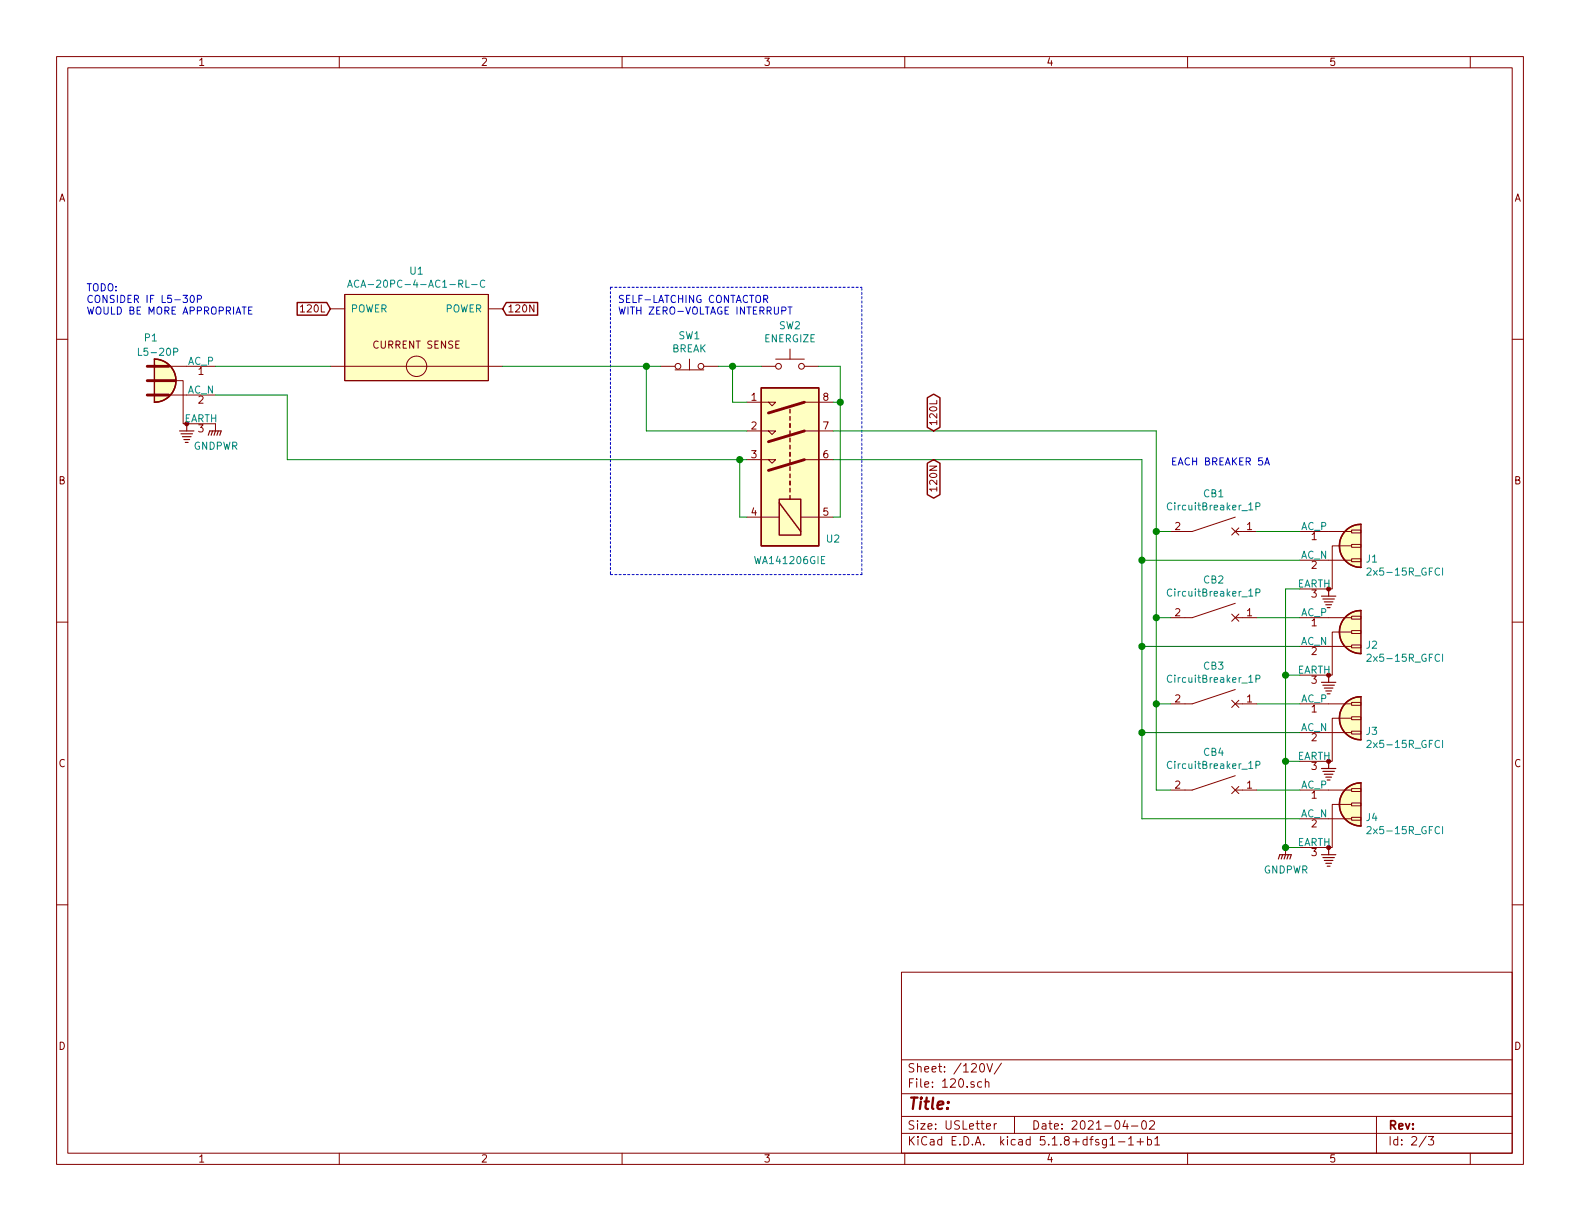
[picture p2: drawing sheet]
EESchema Schematic File Version 4
EELAYER 30 0
EELAYER END
$Descr USLetter 11000 8500
encoding utf-8
Sheet 2 3
Title ""
Date "2021-04-02"
Rev ""
Comp ""
Comment1 ""
Comment2 ""
Comment3 ""
Comment4 ""
$EndDescr
$Comp
L UWChem_Contactor:WA141206GIE U2
U 1 1
P 5500 3250
AR Path="/6067CC61/5C8AFA88" Ref="U2"  Part="1" 
AR Path="/6067DEAB/5C8AFA88" Ref="U?"  Part="1" 
F 0 "U2" H 5800 2750 50  0000 C CNN
F 1 "WA141206GIE" H 5500 2600 50  0000 C CNN
F 2 "" H 4150 3700 50  0001 C CNN
F 3 "" H 4150 3700 50  0001 C CNN
	1    5500 3250
	1    0    0    -1  
$EndComp
$Comp
L Switch:SW_Push_Open SW1
U 1 1
P 4800 2550
AR Path="/6067CC61/5C8B0594" Ref="SW1"  Part="1" 
AR Path="/6067DEAB/5C8B0594" Ref="SW?"  Part="1" 
F 0 "SW1" H 4800 2765 50  0000 C CNN
F 1 "BREAK" H 4800 2674 50  0000 C CNN
F 2 "" H 4800 2750 50  0001 C CNN
F 3 "~" H 4800 2750 50  0001 C CNN
	1    4800 2550
	1    0    0    -1  
$EndComp
Wire Wire Line
	5850 2550 5700 2550
Wire Wire Line
	5850 3600 5800 3600
$Comp
L Device:CircuitBreaker_1P CB1
U 1 1
P 8450 3700
AR Path="/6067CC61/5C8B1D2A" Ref="CB1"  Part="1" 
AR Path="/6067DEAB/5C8B1D2A" Ref="CB?"  Part="1" 
F 0 "CB1" V 8185 3700 50  0000 C CNN
F 1 "CircuitBreaker_1P" V 8276 3700 50  0000 C CNN
F 2 "" H 8450 3700 50  0001 C CNN
F 3 "~" H 8450 3700 50  0001 C CNN
	1    8450 3700
	0    1    1    0   
$EndComp
$Comp
L Device:CircuitBreaker_1P CB2
U 1 1
P 8450 4300
AR Path="/6067CC61/5C8B225B" Ref="CB2"  Part="1" 
AR Path="/6067DEAB/5C8B225B" Ref="CB?"  Part="1" 
F 0 "CB2" V 8185 4300 50  0000 C CNN
F 1 "CircuitBreaker_1P" V 8276 4300 50  0000 C CNN
F 2 "" H 8450 4300 50  0001 C CNN
F 3 "~" H 8450 4300 50  0001 C CNN
	1    8450 4300
	0    1    1    0   
$EndComp
$Comp
L Device:CircuitBreaker_1P CB3
U 1 1
P 8450 4900
AR Path="/6067CC61/5C8B275B" Ref="CB3"  Part="1" 
AR Path="/6067DEAB/5C8B275B" Ref="CB?"  Part="1" 
F 0 "CB3" V 8185 4900 50  0000 C CNN
F 1 "CircuitBreaker_1P" V 8276 4900 50  0000 C CNN
F 2 "" H 8450 4900 50  0001 C CNN
F 3 "~" H 8450 4900 50  0001 C CNN
	1    8450 4900
	0    1    1    0   
$EndComp
$Comp
L Device:CircuitBreaker_1P CB4
U 1 1
P 8450 5500
AR Path="/6067CC61/5C8B2762" Ref="CB4"  Part="1" 
AR Path="/6067DEAB/5C8B2762" Ref="CB?"  Part="1" 
F 0 "CB4" V 8185 5500 50  0000 C CNN
F 1 "CircuitBreaker_1P" V 8276 5500 50  0000 C CNN
F 2 "" H 8450 5500 50  0001 C CNN
F 3 "~" H 8450 5500 50  0001 C CNN
	1    8450 5500
	0    1    1    0   
$EndComp
Wire Wire Line
	5800 2800 5850 2800
Wire Wire Line
	5200 3000 4500 3000
$Comp
L Connector:Conn_WallSocket_Earth J1
U 1 1
P 9250 3900
AR Path="/6067CC61/5C8B4180" Ref="J1"  Part="1" 
AR Path="/6067DEAB/5C8B4180" Ref="J?"  Part="1" 
F 0 "J1" H 9505 3911 50  0000 L CNN
F 1 "2x5-15R_GFCI" H 9505 3820 50  0000 L CNN
F 2 "" H 8950 4000 50  0001 C CNN
F 3 "~" H 8950 4000 50  0001 C CNN
	1    9250 3900
	1    0    0    -1  
$EndComp
$Comp
L Connector:Conn_WallSocket_Earth J2
U 1 1
P 9250 4500
AR Path="/6067CC61/5C8B41B6" Ref="J2"  Part="1" 
AR Path="/6067DEAB/5C8B41B6" Ref="J?"  Part="1" 
F 0 "J2" H 9505 4511 50  0000 L CNN
F 1 "2x5-15R_GFCI" H 9505 4420 50  0000 L CNN
F 2 "" H 8950 4600 50  0001 C CNN
F 3 "~" H 8950 4600 50  0001 C CNN
	1    9250 4500
	1    0    0    -1  
$EndComp
$Comp
L Connector:Conn_WallSocket_Earth J3
U 1 1
P 9250 5100
AR Path="/6067CC61/5C8B4268" Ref="J3"  Part="1" 
AR Path="/6067DEAB/5C8B4268" Ref="J?"  Part="1" 
F 0 "J3" H 9505 5111 50  0000 L CNN
F 1 "2x5-15R_GFCI" H 9505 5020 50  0000 L CNN
F 2 "" H 8950 5200 50  0001 C CNN
F 3 "~" H 8950 5200 50  0001 C CNN
	1    9250 5100
	1    0    0    -1  
$EndComp
$Comp
L Connector:Conn_WallSocket_Earth J4
U 1 1
P 9250 5700
AR Path="/6067CC61/5C8B42B0" Ref="J4"  Part="1" 
AR Path="/6067DEAB/5C8B42B0" Ref="J?"  Part="1" 
F 0 "J4" H 9505 5711 50  0000 L CNN
F 1 "2x5-15R_GFCI" H 9505 5620 50  0000 L CNN
F 2 "" H 8950 5800 50  0001 C CNN
F 3 "~" H 8950 5800 50  0001 C CNN
	1    9250 5700
	1    0    0    -1  
$EndComp
Wire Wire Line
	8750 3700 9050 3700
Wire Wire Line
	8750 4300 9050 4300
Wire Wire Line
	9050 4900 8750 4900
Wire Wire Line
	8750 5500 9050 5500
Wire Wire Line
	8150 4300 8050 4300
Wire Wire Line
	8050 4300 8050 3700
Wire Wire Line
	8050 3700 8150 3700
Wire Wire Line
	8050 4300 8050 4900
Wire Wire Line
	8050 5500 8150 5500
Connection ~ 8050 4300
Wire Wire Line
	8150 4900 8050 4900
Connection ~ 8050 4900
Wire Wire Line
	8050 4900 8050 5500
Wire Wire Line
	7950 5700 9050 5700
Wire Wire Line
	9050 5100 7950 5100
Connection ~ 7950 5100
Wire Wire Line
	7950 5100 7950 5700
Wire Wire Line
	9050 4500 7950 4500
Connection ~ 7950 4500
Wire Wire Line
	7950 4500 7950 5100
Wire Wire Line
	9050 3900 7950 3900
Wire Wire Line
	9050 4100 8950 4100
Wire Wire Line
	8950 4100 8950 4700
Wire Wire Line
	8950 5900 9050 5900
Wire Wire Line
	9050 5300 8950 5300
Connection ~ 8950 5300
Wire Wire Line
	8950 5300 8950 5900
Wire Wire Line
	9050 4700 8950 4700
Connection ~ 8950 4700
Wire Wire Line
	8950 4700 8950 5300
Connection ~ 8050 3700
Connection ~ 7950 3900
Wire Wire Line
	7950 3900 7950 4500
$Comp
L Connector:Conn_WallPlug_Earth P1
U 1 1
P 1200 2650
F 0 "P1" H 1050 2950 50  0000 C CNN
F 1 "L5-20P" H 1100 2850 50  0000 C CNN
F 2 "" H 1600 2650 50  0001 C CNN
F 3 "~" H 1600 2650 50  0001 C CNN
	1    1200 2650
	1    0    0    -1  
$EndComp
Wire Wire Line
	1500 2750 2000 2750
$Comp
L power:GNDPWR #PWR02
U 1 1
P 8950 5900
F 0 "#PWR02" H 8950 5700 50  0001 C CNN
F 1 "GNDPWR" H 8954 5746 50  0000 C CNN
F 2 "" H 8950 5850 50  0001 C CNN
F 3 "" H 8950 5850 50  0001 C CNN
	1    8950 5900
	1    0    0    -1  
$EndComp
Connection ~ 8950 5900
$Comp
L power:GNDPWR #PWR01
U 1 1
P 1500 2950
F 0 "#PWR01" H 1500 2750 50  0001 C CNN
F 1 "GNDPWR" H 1504 2796 50  0000 C CNN
F 2 "" H 1500 2900 50  0001 C CNN
F 3 "" H 1500 2900 50  0001 C CNN
	1    1500 2950
	1    0    0    -1  
$EndComp
Wire Wire Line
	5150 3200 5150 3600
Wire Wire Line
	5150 3600 5200 3600
Connection ~ 5150 3200
Wire Wire Line
	5150 3200 5200 3200
$Comp
L Switch:SW_Push SW2
U 1 1
P 5500 2550
AR Path="/6067CC61/5C8B0761" Ref="SW2"  Part="1" 
AR Path="/6067DEAB/5C8B0761" Ref="SW?"  Part="1" 
F 0 "SW2" H 5500 2835 50  0000 C CNN
F 1 "ENERGIZE" H 5500 2744 50  0000 C CNN
F 2 "" H 5500 2750 50  0001 C CNN
F 3 "~" H 5500 2750 50  0001 C CNN
	1    5500 2550
	1    0    0    -1  
$EndComp
Wire Notes Line
	4250 2000 6000 2000
Text Notes 4300 2200 0    50   ~ 0
SELF-LATCHING CONTACTOR\nWITH ZERO-VOLTAGE INTERRUPT
Wire Wire Line
	5000 2550 5100 2550
Wire Wire Line
	5850 2550 5850 2800
Connection ~ 5850 2800
Wire Wire Line
	5850 2800 5850 3600
Wire Wire Line
	4500 2550 4500 3000
Wire Wire Line
	4500 2550 4600 2550
Wire Wire Line
	5100 2800 5100 2550
Wire Wire Line
	5100 2800 5200 2800
Connection ~ 5100 2550
Wire Wire Line
	5100 2550 5300 2550
Wire Notes Line
	4250 2000 4250 4000
Wire Notes Line
	4250 4000 6000 4000
Wire Notes Line
	6000 4000 6000 2000
Wire Wire Line
	7950 3200 7950 3900
Wire Wire Line
	8050 3000 8050 3700
Connection ~ 4500 2550
$Comp
L ammeter:ACA-20PC-4-AC1-RL-C U1
U 1 1
P 2900 2350
F 0 "U1" H 2900 2815 50  0000 C CNN
F 1 "ACA-20PC-4-AC1-RL-C" H 2900 2724 50  0000 C CNN
F 2 "" H 2900 2350 50  0001 C CNN
F 3 "" H 2900 2350 50  0001 C CNN
	1    2900 2350
	1    0    0    -1  
$EndComp
Wire Wire Line
	2000 2750 2000 3200
Wire Wire Line
	1500 2550 2300 2550
Wire Wire Line
	3500 2550 4500 2550
Wire Wire Line
	2000 3200 5150 3200
Wire Wire Line
	5800 3000 8050 3000
Wire Wire Line
	5800 3200 7950 3200
Text GLabel 6500 3000 1    50   BiDi ~ 0
120L
Text GLabel 6500 3200 3    50   BiDi ~ 0
120N
Text GLabel 2300 2150 0    50   Input ~ 0
120L
Text GLabel 3500 2150 2    50   Input ~ 0
120N
Text Notes 600  2200 0    50   ~ 0
TODO:\nCONSIDER IF L5-30P\nWOULD BE MORE APPROPRIATE
Text Notes 8150 3250 0    50   ~ 0
EACH BREAKER 5A
$EndSCHEMATC
